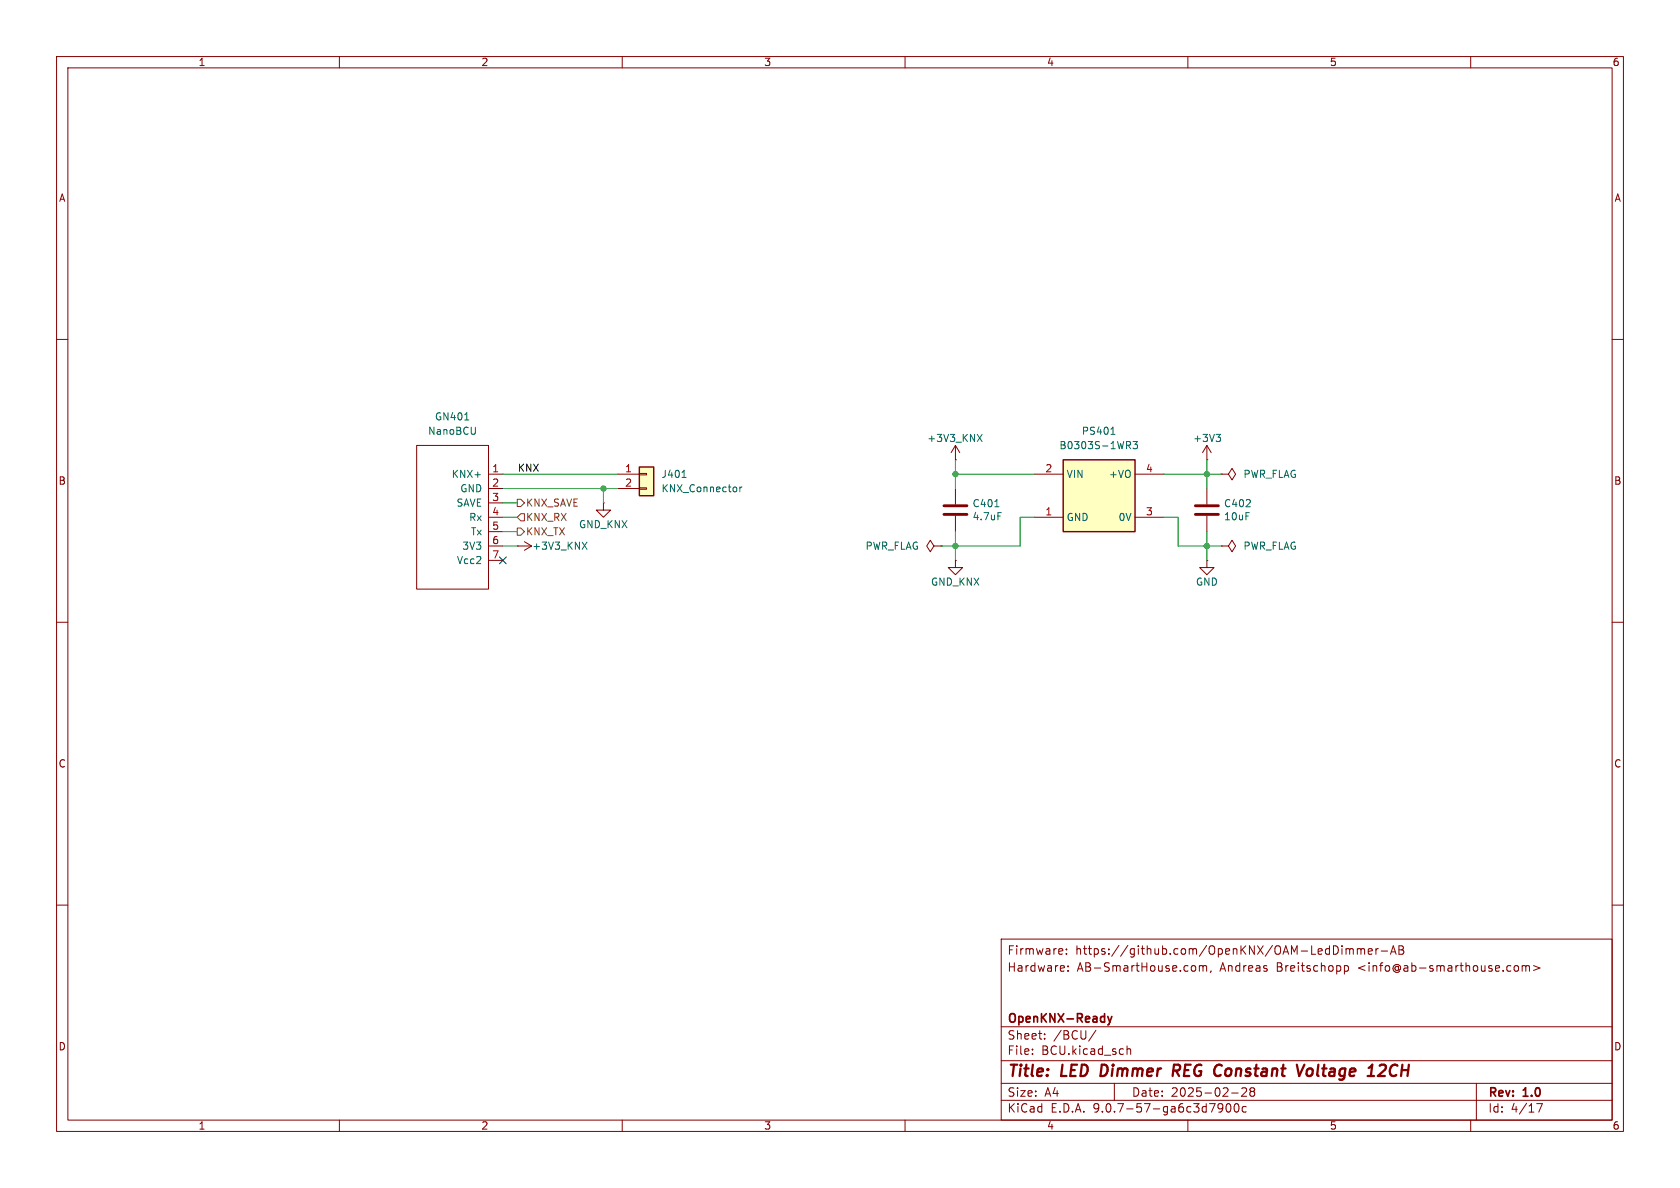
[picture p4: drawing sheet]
<svg xmlns="http://www.w3.org/2000/svg" width="297mm" height="210mm" viewBox="0 0 297 210" stroke-linecap="round" stroke-linejoin="round" font-family="sans-serif">
<g fill="none" stroke="#840000" stroke-width=".18">
<path d="M10 10h277v190h-277zM12 12h273v186h-273zM60 10v2M110 10v2M160 10v2M210 10v2M260 10v2M10 60h2M73.7 78.7h12.7v25.4h-12.7zM285 60h2M86.4 83.8h2.5M86.4 86.4h2.5"/>
<path d="M86.4 88.9h2.5M86.4 91.4h2.5M86.4 94h2.5M86.4 96.5h2.5M86.4 99.1h2.5M10 110h2M285 110h2M10 160h2M177 166h108v32h-108zM187.8 167.8l.1 .3-.7 .1M188.5 168.6v.1M188.5 167.8v.1"/>
<path d="M188.8 171.6v.1M188.8 170.8v.1M211.1 170.7l.3 .3v.4l-.3 .3M212 170.8l.5-.1 .2 .2M212 170.7v1M212.7 170.9l.2-.2 .3 .1 .1 .9M212.7 170.9v.8M214.1 171.6l-.1 .3M237.7 170.8l.4-.1 .3 .3v.4l-.2 .2h-.5M237.7 170.7v1.5M238 167.7v1M238 167.8l.4-.1 .2 .2"/>
<path d="M238.6 167.9l.2-.2 .4 .1v.9M238.6 167.9v.8M240 167.8l.4-.1 .2 .2M240 167.7v1M240.6 167.9l.2-.2 .4 .1v.9M240.6 167.9v.8M241.9 168.2l.7-.1-.1-.3-.4-.1-.2 .2 .1 .7h.5M243.2 167.7v1M243.7 167.7l-.3 .1-.2 .2M244.2 168.1h1.1M245.8 168.7l.5-1.5 .5 1.5M246 168.3h.7"/>
<path d="M247.3 167.2h.5l.2 .1 .1 .3-.3 .3a.4 .4 0 0 1 .4 .4 .4 .4 0 0 1-.3 .4h-.6zM247.3 167.9h.5M267.8 170.8l.4-.1 .3 .3v.4l-.3 .3-.4-.1-.1-.2v-.4zM269.1 170.8l.4-.1 .2 .2M269.1 170.7v1M269.7 170.9l.3-.2 .3 .1 .1 .9M269.7 170.9v.8M271.1 170.7l1.1 .4-1.1 .5M285 160h2M60 198v2M110 198v2M160 198v2"/>
<path d="M177 194.5h108M177 191.5h108M177 187.5h108M177 181.5h108M182.5 186.3v.1M182.5 185.5v.1M184.7 183.6v.1M184.7 182.8v.1M193.7 182.1l-1.2 2M197 191.5v3M199.2 184.9v1.5M199.2 185.5l.3-.1 .3 .1 .1 .9"/>
<path d="M210 198v2M216.2 195.7l-.3 .3h-.3l-.3-.3 .2-.5 .4-.1 .2 .1a.99 .99 0 0 1-.4 1.4h-.2M216.9 195.2l.2-.1a.81 .81 0 0 1 .6 .6 .81 .81 0 0 1-.3 .8l-.2 .1a.81 .81 0 0 1-.3-1.4zM217.7 193.2h1.2M218.3 195.2l.2-.1a.81 .81 0 0 1 .6 .6 .81 .81 0 0 1-.3 .8l-.1 .1a.81 .81 0 0 1-.4-1.4zM219.5 192.4l.6-.1 .2 .1 .1 .3-.9 1.1h.9M220.3 195.7l-.4-.1-.3 .3v.4l.1 .2h.6M221.2 192.9l-.2-.2 .2-.4 .5 .1 .1 .2-.3 .3M221.2 192.9l-.2 .3v.5l.2 .1 .5-.1 .1-.2-.1-.4-.2-.2M221.2 192.9h.3M260 198v2M261 191.5v6.5"/>
<path d="M271.7 195.1h1l-.7 1.5"/>
</g>
<path d="M194.8 188.2l-.3 2h.5M207.9 189.3l.5 .9M208.3 188.2h-.7l-.3 2M208.4 189.2l-1 .1M230.6 188.2l-.9 2M231.2 189.1a.52 .52 0 0 1 .5-.2 .52 .52 0 0 1 .4 .4l-.1 .5a.55 .55 0 0 1-.5 .4 .55 .55 0 0 1-.5-.4zM243.9 188.4l.3-.2h.5a.45 .45 0 0 1 .3 .6l-.1 .3-1.3 1.1h1.2" fill="none" stroke="#840000" stroke-width=".4"/>
<path d="M195.8 179.7l.4 1M196.6 179.7l-.4 1M196.2 180.7l-.1 .3-.3 .2" fill="none" stroke="#840000" stroke-width=".3"/>
<path d="M82.2 74.2h.7M84 75.5v1.2" fill="none" stroke="#006464" stroke-width=".18"/>
<path d="M188 81.3h12.7v12.7h-12.7z" fill="#ffffc2"/>
<path d="M188 81.3h12.7v12.7h-12.7z" fill="none" stroke="#840000" stroke-width=".25"/>
<path d="M91.4 96.5h.1M91.4 96.5h2.6M92.7 95.8l1.3 .7M94 96.5l-1.3 .8M106.7 88.9v1.3h1.2l-1.2 1.2-1.3-1.2h1.3M106.7 88.9h.1M165.1 96.5l-.6-1-.7 1 .7 1 .6-1h1.3M166.4 96.5h.1M182.9 83.8h5.1M182.9 91.4h5.1M200.7 83.8h5M200.7 91.4h5" fill="none" stroke="#840000" stroke-width=".18"/>
<path d="M196.4 76.8h.7M196.6 75.7l.2-.2v1.3M199.1 78h.5l.3 .3-.1 .4h-.7M199.5 78.7l.4 .6M200.3 78h.8l-.4 .5 .3 .2v.5l-.2 .1-.5-.1M102.9 95.8l.9 1.3M103.8 95.8l-.9 1.3" fill="none" stroke="#006464" stroke-width=".18"/>
<path d="M113 82.6h2.6v5h-2.6z" fill="#ffffc2"/>
<path d="M113 82.6h2.6v5h-2.6z" fill="none" stroke="#840000" stroke-width=".25"/>
<g fill="none" stroke="#840000" stroke-width=".18">
<path d="M168.9 78.7l-.8 1.3M168.9 78.7l.8 1.3M168.9 78.7v2.6M213.4 78.7l-.8 1.3M213.4 78.7l.7 1.3M213.4 78.7v2.6M109.2 83.8h3.8M109.2 86.4h3.8M113 83.7h1.3v.2h-1.3zM113 86.2h1.3v.3h-1.3zM168.9 99.1v1.2h1.3l-1.3 1.3-1.3-1.3h1.3M168.9 99.1h.1"/>
<path d="M168.9 81.3h.1M168.9 86.4v2.8M168.9 91.2v2.8M213.4 81.3h.1M213.4 99.1v1.2h1.2l-1.2 1.3-1.3-1.3h1.3M213.4 99.1h.1M213.4 86.4v2.8M213.4 91.2v2.8M215.9 96.5h1.3l.6-1 .6 1-.6 1-.6-1M215.9 96.5h.1M215.9 83.8h1.3l.6-1 .6 1-.6 1-.6-1M215.9 83.8h.1"/>
</g>
<path d="M172.8 76.8l.8 1.2M173.6 76.8l-.8 1.2M215 76.8h.8l-.5 .5M215.5 77.3l.3 .2v.3l-.3 .2M120.6 84.4h.7M130.2 86.2v.6M130.8 86.1v.8M131.2 86.1l-.4 .2M175.9 89.6h.7M176.4 90.6h.6" fill="none" stroke="#006464" stroke-width=".18"/>
<path d="M166.9 89.4h4M166.9 90.9h4M211.3 89.4h4.1M211.3 90.9h4.1" fill="none" stroke="#840000" stroke-width=".51"/>
<path d="M91.4 88.3h.7l.6 .6-.6 .6h-.7zM91.4 93.3h.7l.6 .7-.6 .6h-.7zM92.1 90.8h.6v1.3h-.6l-.7-.7z" fill="none" stroke="#725600" stroke-width=".18"/>
<g fill="none" stroke="#009600" stroke-width=".18">
<path d="M88.9 96.5h2.5M88.9 83.8h20.3M88.9 91.4h2.5M88.9 94h2.5M88.9 88.9h2.5M88.9 86.4h20.3M106.7 86.4v2.5M168.9 81.3v5.1M168.9 94v5.1M168.9 83.8h14M182.9 91.4h-2.6v5.1h-13.9M205.7 91.4h2.6v5.1h7.6"/>
<path d="M205.7 83.8h10.2M213.4 81.3v5.1M213.4 94v5.1"/>
</g>
<path d="M88.3 98.5l1.2 1.2M89.5 98.5l-1.2 1.2" fill="none" stroke="#000084" stroke-width=".18"/>
<g fill="#009600" stroke="#009600" stroke-width=".18">
<circle cx="106.7" cy="86.4" r=".46"/>
<circle cx="168.9" cy="96.5" r=".46"/>
<circle cx="168.9" cy="83.8" r=".46"/>
<circle cx="213.4" cy="83.8" r=".46"/>
<circle cx="213.4" cy="96.5" r=".46"/>
</g>
<g font-size="2.8" fill="#840000">
<text x="178" y="190.9">Title:</text>
<text x="187.7" y="190.9">LED</text>
<text x="195.4" y="190.9">Dimmer</text>
<text x="209" y="190.9">REG</text>
<text x="217.1" y="190.9">Constant</text>
<text x="232.6" y="190.9">Voltage</text>
<text x="245.9" y="190.9">12CH</text>
</g>
<g font-size="2.1" fill="#840000">
<text x="178" y="172">Hardware:</text>
<text x="178" y="169">Firmware:</text>
<text x="190.1" y="169">https://github.com/OpenKNX/OAM-LedDimmer-AB</text>
<text x="190.4" y="172">AB-SmartHouse.com,</text>
<text x="215.7" y="172">Andreas</text>
<text x="225.8" y="172">Breitschopp</text>
<text x="240.3" y="172">&lt;info@ab-smarthouse.com&gt;</text>
<text x="178" y="184">Sheet:</text>
<text x="178" y="181.2">OpenKNX-Ready</text>
<text x="186.2" y="184">/BCU/</text>
<text x="178" y="186.7">File:</text>
<text x="184.1" y="186.7">BCU.kicad_sch</text>
<text x="178" y="196.9">KiCad</text>
<text x="178" y="194.1">Size:</text>
<text x="184.7" y="194.1">A4</text>
<text x="185.7" y="196.9">E.D.A.</text>
<text x="193.3" y="196.9">9.0.7-57-ga6c3d7900c</text>
<text x="200" y="194.1">Date:</text>
<text x="207" y="194.1">2025-02-28</text>
<text x="263" y="194.3">Rev:</text>
<text x="263" y="196.9">Id:</text>
<text x="267.1" y="196.9">4/17</text>
<text x="269.4" y="194.3">1.0</text>
</g>
<g font-size="1.8" fill="#840000">
<text x="35" y="11.9">1</text>
<text x="85" y="11.9">2</text>
<text x="135" y="11.9">3</text>
<text x="185" y="11.9">4</text>
<text x="235" y="11.9">5</text>
<text x="285" y="11.9">6</text>
<text x="10.3" y="35.9">A</text>
<text x="285.3" y="35.9">A</text>
<text x="10.3" y="85.9">B</text>
<text x="285.3" y="85.9">B</text>
<text x="10.3" y="135.9">C</text>
<text x="285.3" y="135.9">C</text>
<text x="10.3" y="185.9">D</text>
<text x="285.3" y="185.9">D</text>
<text x="35" y="199.9">1</text>
<text x="85" y="199.9">2</text>
<text x="135" y="199.9">3</text>
<text x="185" y="199.9">4</text>
<text x="235" y="199.9">5</text>
<text x="285" y="199.9">6</text>
</g>
<g font-size="1.8" fill="#006464">
<text x="75.6" y="77.1">NanoBCU</text>
<text x="76.8" y="74.5">GN401</text>
<text x="191.2" y="77.1">PS401</text>
<text x="163.8" y="78.3">+3V3_KNX</text>
<text x="187.2" y="79.6">B0303S-1WR3</text>
<text x="210.8" y="78.3">+3V3</text>
<text x="79.8" y="84.7">KNX+</text>
<text x="80.6" y="89.8">SAVE</text>
<text x="81.3" y="87.2">GND</text>
<text x="116.8" y="84.7">J401</text>
<text x="116.8" y="87.2">KNX_Connector</text>
<text x="171.8" y="89.9">C401</text>
<text x="188.5" y="84.7">VIN</text>
<text x="196" y="84.7">+VO</text>
<text x="216.3" y="89.9">C402</text>
<text x="219.7" y="84.7">PWR_FLAG</text>
<text x="82.8" y="92.3">Rx</text>
<text x="83.1" y="94.8">Tx</text>
<text x="102.3" y="93.6">GND_KNX</text>
<text x="171.8" y="92.2">4.7uF</text>
<text x="188.5" y="92.3">GND</text>
<text x="197.7" y="92.3">0V</text>
<text x="216.3" y="92.2">10uF</text>
<text x="80.7" y="99.9">Vcc2</text>
<text x="81.6" y="97.4">3V3</text>
<text x="94" y="97.4">+3V3_KNX</text>
<text x="152.9" y="97.4">PWR_FLAG</text>
<text x="219.7" y="97.4">PWR_FLAG</text>
<text x="164.5" y="103.7">GND_KNX</text>
<text x="211.3" y="103.7">GND</text>
</g>
<g font-size="1.8" fill="#a90000">
<text x="86.9" y="83.6">1</text>
<text x="110.4" y="83.6">1</text>
<text x="184.7" y="83.6">2</text>
<text x="202.5" y="83.6">4</text>
<text x="86.9" y="86.1">2</text>
<text x="86.9" y="88.6">3</text>
<text x="110.4" y="86.1">2</text>
<text x="86.9" y="91.2">4</text>
<text x="86.9" y="93.7">5</text>
<text x="184.7" y="91.2">1</text>
<text x="202.5" y="91.2">3</text>
<text x="86.9" y="96.3">6</text>
<text x="86.9" y="98.8">7</text>
</g>
<text font-size="1.8" fill="#0f0f0f" x="91.4" y="83.5">KNX</text>
<g font-size="1.8" fill="#725600">
<text x="92.9" y="89.8">KNX_SAVE</text>
<text x="92.9" y="92.3">KNX_RX</text>
<text x="92.9" y="94.8">KNX_TX</text>
</g>
</svg>
